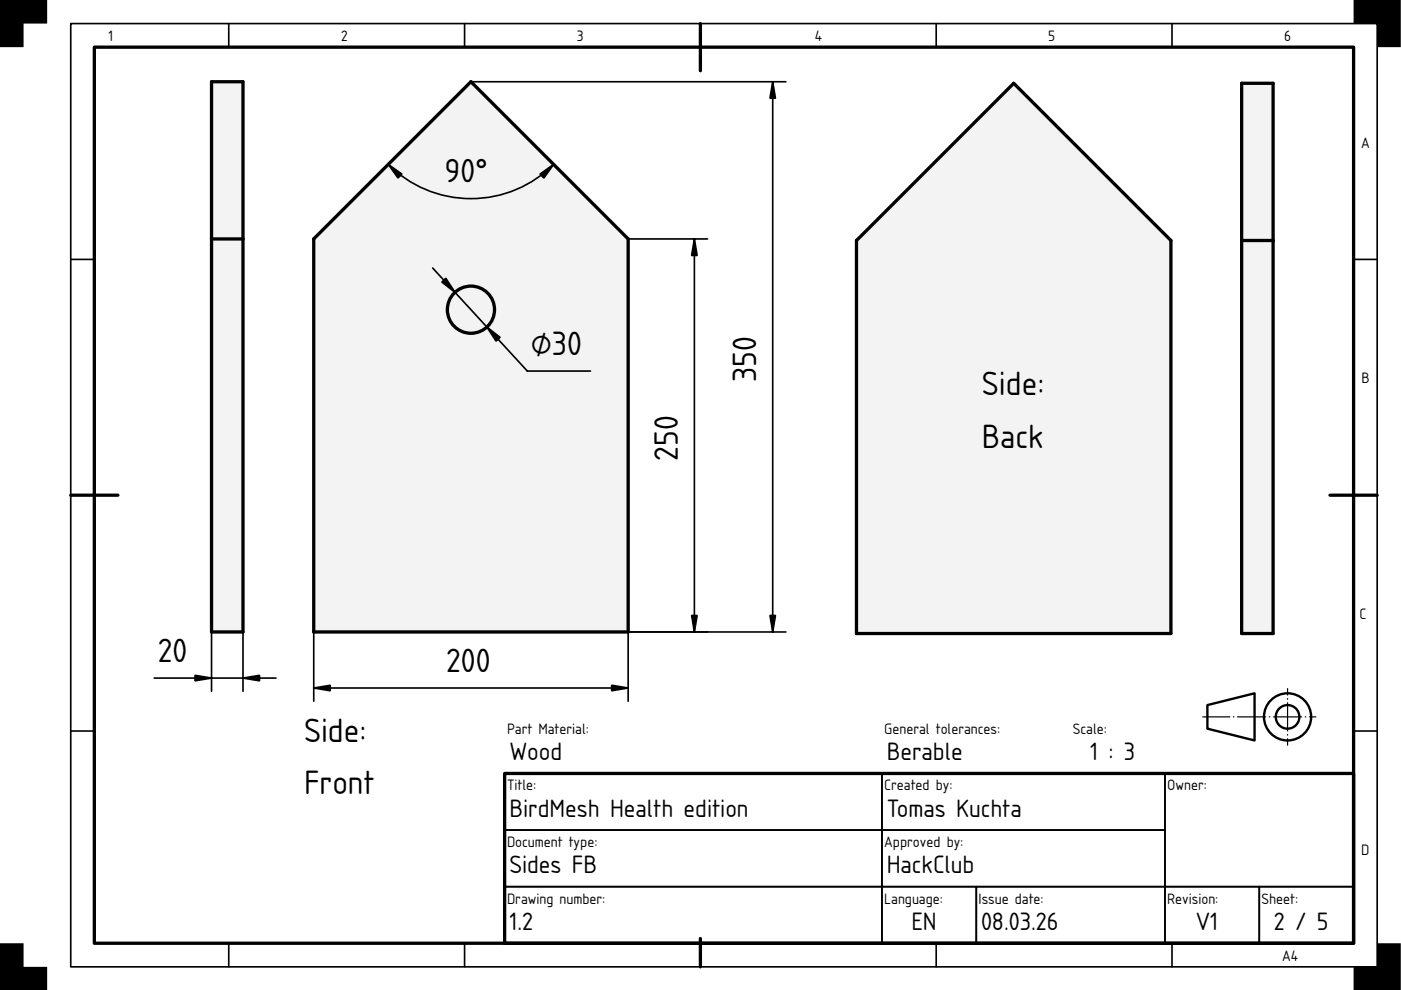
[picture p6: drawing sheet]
<svg xmlns="http://www.w3.org/2000/svg" width="297mm" height="210mm" viewBox="0 0 297 210" stroke-linecap="round" stroke-linejoin="round" font-family="sans-serif">
<path d="M20 10h267v190h-267zM148.5 5v10M15 105h10M282 105h10M107 164h180v36h-180zM148.5 199v6" fill="none" stroke="#000" stroke-width=".7"/>
<g fill="none" stroke="#000" stroke-width=".35">
<path d="M15 5h277v200h-277zM48.5 5v5M98.5 5v5M198.5 5v5M248.5 5v5M15 55h5M287 55h5M15 155h5M287 155h5M107 164h80v12h-80zM107 176h80v12h-80zM187 176h60v12h-60z"/>
<path d="M187 164h60v12h-60zM247 164h40v24h-40zM48.5 200v5M98.5 200v5M107 188h80v12h-80zM187 188h20v12h-20zM198.5 200v5M207 188h40v12h-40zM247 188h20v12h-20zM248.5 200v5M267 188h20v12h-20z"/>
</g>
<path d="M0 0h10v5h-5v5h-5zM287 0h10v10h-5v-5h-5zM0 200h5v5h5v5h-10zM292 200h5v10h-10v-5h5z" fill="#000"/>
<g fill="none" stroke="#000" stroke-width=".5">
<path d="M256 149.5l10-2.5v10l-10-2.5z"/>
<circle cx="273" cy="152" r="5"/>
<circle cx="273" cy="152" r="2.5"/>
</g>
<path d="M255 152h24" fill="none" stroke="#000" stroke-width=".25" stroke-dasharray="6 .7 .1 .7" stroke-dashoffset=".2"/>
<path d="M273 158v-12" fill="none" stroke="#000" stroke-width=".25" stroke-dasharray="6 .7 .1 .7" stroke-dashoffset="4.6"/>
<path d="M99.8 75.7h.1" fill="none" stroke="#000" stroke-width=".21"/>
<g fill="#f1f3f5">
<path d="M66.5 50.7l33.3-33.4 33.4 33.4v83.3h-66.7z" fill-rule="evenodd"/>
<circle cx="99.8" cy="65.7" r="5"/>
</g>
<g fill="none" stroke="#000" stroke-width=".7">
<path d="M66.5 50.7l33.3-33.4 33.4 33.4v83.3h-66.7z"/>
<circle cx="99.8" cy="65.7" r="5"/>
</g>
<path d="M99.8 17.3h66.8M163.8 17.3v116.7M82.3 34.9a24.8 24.8 0 0 0 35.1 0M84.3 32.9l-17.8 17.8M115.4 32.9l17.8 17.8h16.8M91.7 56.8l20.1 21.9h13.4M147.2 50.7v83.3M66.5 134v14.7M166.6 134h-33.4v14.7M66.5 145.9h66.7" fill="none" stroke="#000" stroke-width=".35"/>
<path d="M163.8 17.3l.6 3.5h-1.2zM82.3 34.9l2.9 2-.8 .8zM114.5 36.9l2.9-2-2.1 2.8zM147.2 50.7l.6 3.5h-1.2zM93.7 59.8l.8-.8 2 3zM103.2 69.3l2.8 2.2-.8 .8zM146.6 130.5h1.2l-.6 3.5zM163.2 130.5h1.2l-.6 3.5zM66.5 145.9l3.5-.6v1.2zM129.7 145.3l3.5 .6-3.5 .6z" fill="#000" stroke="#000" stroke-width=".35"/>
<g fill="#f1f3f5">
<path d="M44.9 17.3h6.6v116.7h-6.6z" fill-rule="evenodd"/>
<path d="M44.9 50.7h6.6v83.3h-6.6z" fill-rule="evenodd"/>
<path d="M44.9 17.3h6.6v33.4h-6.6z" fill-rule="evenodd"/>
</g>
<path d="M44.9 17.3h6.6v116.7h-6.6zM44.9 50.7h6.6" fill="none" stroke="#000" stroke-width=".7"/>
<path d="M44.9 134v12.6M51.5 134v12.6M32.7 143.8h25.8" fill="none" stroke="#000" stroke-width=".35"/>
<path d="M41.4 143.2l3.5 .6-3.5 .6zM51.5 143.8l3.5-.6v1.2z" fill="#000" stroke="#000" stroke-width=".35"/>
<path d="M214.9 76h.1" fill="none" stroke="#000" stroke-width=".21"/>
<path d="M214.9 17.7l33.4 33.3v83.3h-66.7v-83.3z" fill-rule="evenodd" fill="#f1f3f5"/>
<path d="M181.6 51l33.3-33.3 33.4 33.3v83.3h-66.7z" fill="none" stroke="#000" stroke-width=".7"/>
<g fill="#f1f3f5">
<path d="M263.3 17.7h6.6v116.6h-6.6z" fill-rule="evenodd"/>
<path d="M263.3 51h6.6v83.3h-6.6z" fill-rule="evenodd"/>
<path d="M263.3 17.7h6.6v33.3h-6.6z" fill-rule="evenodd"/>
</g>
<path d="M263.3 17.7h6.6v116.6h-6.6zM263.3 51h6.6" fill="none" stroke="#000" stroke-width=".7"/>
<g font-size="6.7">
<text x="94.2" y="38.5" transform="rotate(2 94.2 38.5)">90°</text>
<text x="112.6" y="75.2">⌀30</text>
<text x="160.4" y="81" transform="rotate(-90 160.4 81)">350</text>
<text x="208.2" y="83.7">Side:</text>
<text x="208.2" y="94.9">Back</text>
<text x="143.7" y="97.7" transform="rotate(-90 143.7 97.7)">250</text>
<text x="33.4" y="140.3">20</text>
<text x="94.6" y="142.4">200</text>
<text x="64.5" y="157.3">Side:</text>
<text x="64.5" y="168.5">Front</text>
</g>
<g font-size="5">
<text x="108" y="161.2">Wood</text>
<text x="188" y="161.2">Berable</text>
<text x="231.1" y="161.2">1 : 3</text>
<text x="108" y="173.2">BirdMesh Health edition</text>
<text x="188" y="173.2">Tomas Kuchta</text>
<text x="108" y="185.2">Sides FB</text>
<text x="188" y="185.2">HackClub</text>
<text x="108" y="197.2">1.2</text>
<text x="193.2" y="197.2">EN</text>
<text x="208" y="197.2">08.03.26</text>
<text x="253.5" y="197.2">V1</text>
<text x="270.1" y="197.2">2 / 5</text>
</g>
<g font-size="3">
<text x="23" y="8.8">1</text>
<text x="72.3" y="8.8">2</text>
<text x="122.3" y="8.8">3</text>
<text x="172.7" y="8.8">4</text>
<text x="222.3" y="8.8">5</text>
<text x="272.3" y="8.8">6</text>
<text x="288.6" y="31.3">A</text>
<text x="288.6" y="81.3">B</text>
<text x="288.3" y="131.3">C</text>
<text x="107.5" y="155.6">Part Material:</text>
<text x="187.5" y="155.6">General tolerances:</text>
<text x="227.5" y="155.6">Scale:</text>
<text x="107.5" y="167.6">Title:</text>
<text x="187.5" y="167.6">Created by:</text>
<text x="247.5" y="167.6">Owner:</text>
<text x="107.5" y="179.6">Document type:</text>
<text x="187.5" y="179.6">Approved by:</text>
<text x="288.6" y="181.3">D</text>
<text x="107.5" y="191.6">Drawing number:</text>
<text x="187.5" y="191.6">Language:</text>
<text x="207.5" y="191.6">Issue date:</text>
<text x="247.5" y="191.6">Revision:</text>
<text x="267.5" y="191.6">Sheet:</text>
<text x="271.8" y="203.8">A4</text>
</g>
</svg>
